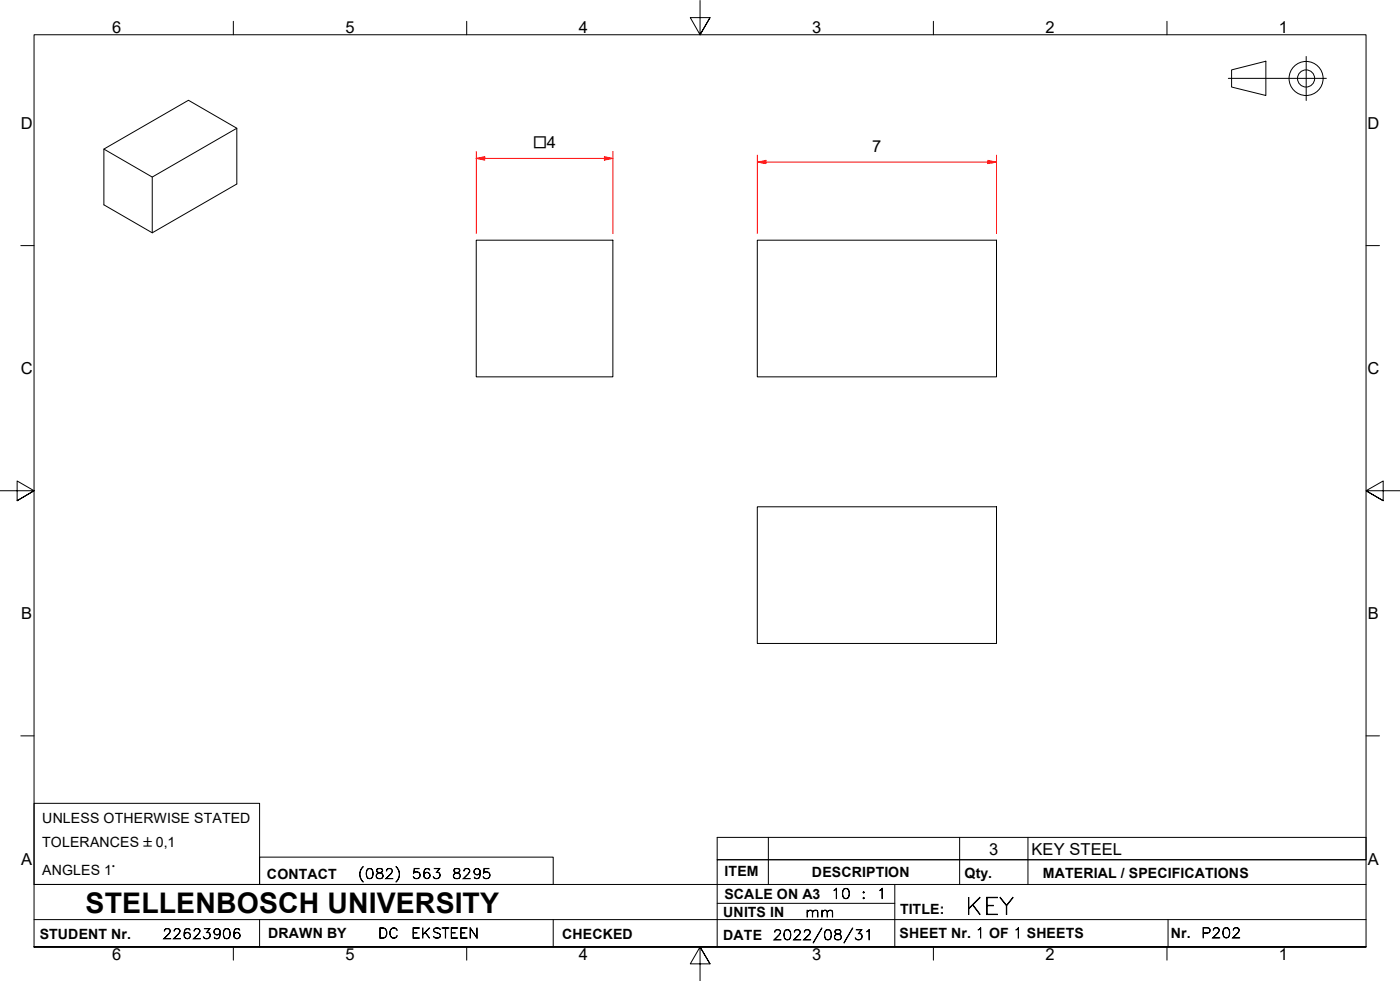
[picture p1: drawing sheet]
<svg xmlns="http://www.w3.org/2000/svg" width="410mm" height="287mm" viewBox="0 0 410 287" stroke-linecap="round" stroke-linejoin="round" font-family="sans-serif">
<!-- layer: Visible Edges(ISO) -->
<path d="M69.3 37.5l-14.1-8.1-24.8 14.2v16.4l14.2 8.1 24.7-14.2v-16.4l-24.7 14.3-14.2-8.2M44.6 51.8v16.3M139.4 70.3h40.1v40h-40.1zM221.7 70.3h70.1v40h-70.1zM221.7 148.4h70.1v40h-70.1z" fill="none" stroke="#000" stroke-width=".29"/>
<!-- layer: Symbols(ISO) -->
<path d="M210 245.1h190v6.6h-190zM225 245.1v6.6M281 245.1v6.6M301 245.1v6.6" fill="none" stroke="#000" stroke-width=".29"/>
<!-- layer: Border_0 -->
<g fill="none" stroke="#000" stroke-width=".29">
<path d="M68.3 6.2v4M136.7 6.2v4M205 .1v10.1l-2.9-5h5.8l-2.9 5 2.9-5M273.3 6.2v4M341.7 6.2v4M6.1 71.9h3.9M400 71.9h3.9M0 143.7h10l-5-2.9v5.8l5-2.9-5 2.9M410 143.7h-10l5-2.9v5.8l-5-2.9 5 2.9M6.1 215.4h3.9M400 215.4h3.9M10 277.2v-267h390v267h-390h390"/>
<path d="M68.3 277.2v3.9M136.7 277.2v3.9M273.3 277.2v3.9M341.7 277.2v3.9M207.9 282.1l-2.9-4.9 2.9 4.9h-5.8l2.9-4.9v10"/>
</g>
<!-- layer: Sketch Geometry(ISO) -->
<g fill="none" stroke="#000" stroke-width=".29">
<path d="M382.5 16.5v12.9M359.7 22.9h28.7M360.6 20.5l10-2.6v10.1l-10-2.5zM10 235.2h66v23.7h-66zM10 258.9h390M76 250.9h86v8h-86zM225 251.7v7.2M262 258.9v18.3M281 251.7v7.2M301 251.7v7.2M400 251.7h-190v25.5M10 277.2h390"/>
<path d="M10 269.2h390M76 269.2v8M162 269.2v8M210 264.4h52M342 269.2v8"/>
<circle cx="382.4" cy="23" r="5"/>
<circle cx="382.4" cy="23" r="2.51"/>
</g>
<!-- layer: Dimensions(ISO) -->
<path d="M139.4 46.4h2.5" fill="none" stroke="#f00" stroke-width=".29"/>
<path d="M139.4 46.4l2.5-.5v1z" fill-rule="evenodd" fill="#f00"/>
<path d="M139.4 46.4l2.5-.5v1zM177 46.4h2.5" fill="none" stroke="#f00" stroke-width=".29"/>
<path d="M177 45.9l2.5 .5-2.5 .5z" fill-rule="evenodd" fill="#f00"/>
<path d="M139.4 44.3v24M141.9 46.4h35.1M177 45.9l2.5 .5-2.5 .5zM179.5 44.3v24M221.7 47.4h2.6" fill="none" stroke="#f00" stroke-width=".29"/>
<path d="M221.7 47.4l2.6-.5v1z" fill-rule="evenodd" fill="#f00"/>
<path d="M221.7 47.4l2.6-.5v1zM289.2 47.4h2.6" fill="none" stroke="#f00" stroke-width=".29"/>
<path d="M289.2 46.9l2.6 .5-2.6 .5z" fill-rule="evenodd" fill="#f00"/>
<path d="M221.7 45.4v22.9M224.3 47.4h64.9M289.2 46.9l2.6 .5-2.6 .5zM291.8 45.4v22.9" fill="none" stroke="#f00" stroke-width=".29"/>
<text font-size="8.3" x="25.1" y="267.2">STELLENBOSCH UNIVERSITY</text>
<text font-size="6.7" x="282.6" y="267.7">KEY</text>
<g font-size="4.8">
<text x="32.8" y="9.7">6</text>
<text x="101.2" y="9.7">5</text>
<text x="169.5" y="9.7">4</text>
<text x="237.8" y="9.7">3</text>
<text x="306.1" y="9.7">2</text>
<text x="374.5" y="9.7">1</text>
<text x="6.1" y="37.8">D</text>
<text x="400.4" y="37.8">D</text>
<text x="255.4" y="44.4">7</text>
<text x="6.1" y="109.6">C</text>
<text x="400.4" y="109.6">C</text>
<text x="6.2" y="181.3">B</text>
<text x="400.5" y="181.3">B</text>
<text x="289.6" y="250.1">3</text>
<text x="302" y="250.2">KEY STEEL</text>
<text x="6.2" y="253.1">A</text>
<text x="400.5" y="253.1">A</text>
<text x="32.8" y="281.1">6</text>
<text x="101.2" y="281.1">5</text>
<text x="169.5" y="281.1">4</text>
<text x="237.8" y="281.1">3</text>
<text x="306.1" y="281.1">2</text>
<text x="374.5" y="281.1">1</text>
</g>
<text font-size="4.6" x="156.1" y="43.3">□4</text>
<g font-size="4.1">
<text x="12.4" y="240.9">UNLESS OTHERWISE STATED</text>
<text x="12.4" y="247.9">TOLERANCES ±0,1</text>
<text x="12.4" y="256">ANGLES 1°</text>
<text x="78.2" y="257.2">CONTACT</text>
<text x="212.2" y="256.5">ITEM</text>
<text x="237.7" y="256.7">DESCRIPTION</text>
<text x="282.4" y="256.9">Qty.</text>
<text x="305.4" y="256.9">MATERIAL / SPECIFICATIONS</text>
<text x="212.1" y="263">SCALE ON A3</text>
<text x="211.8" y="268.4">UNITS IN</text>
<text x="263.5" y="267.7">TITLE:</text>
<text x="11.6" y="274.8">STUDENT Nr.</text>
<text x="78.5" y="274.6">DRAWN BY</text>
<text x="164.6" y="274.8">CHECKED</text>
<text x="211.8" y="275.1">DATE</text>
<text x="263.4" y="274.6">SHEET Nr. 1 OF 1 SHEETS</text>
<text x="342.8" y="274.5">Nr.</text>
</g>
<g font-size="4">
<text x="104.8" y="257.2">(082)</text>
<text x="120.6" y="257.2">563</text>
<text x="132.3" y="257.2">8295</text>
<text x="243.3" y="263">10</text>
<text x="252.2" y="263">:</text>
<text x="256.7" y="263">1</text>
<text x="235.8" y="268.4">mm</text>
<text x="47.6" y="274.8">22623906</text>
<text x="110.7" y="274.6">DC</text>
<text x="120.4" y="274.6">EKSTEEN</text>
<text x="226.3" y="275.1">2022/08/31</text>
<text x="351.7" y="274.5">P202</text>
</g>
</svg>
